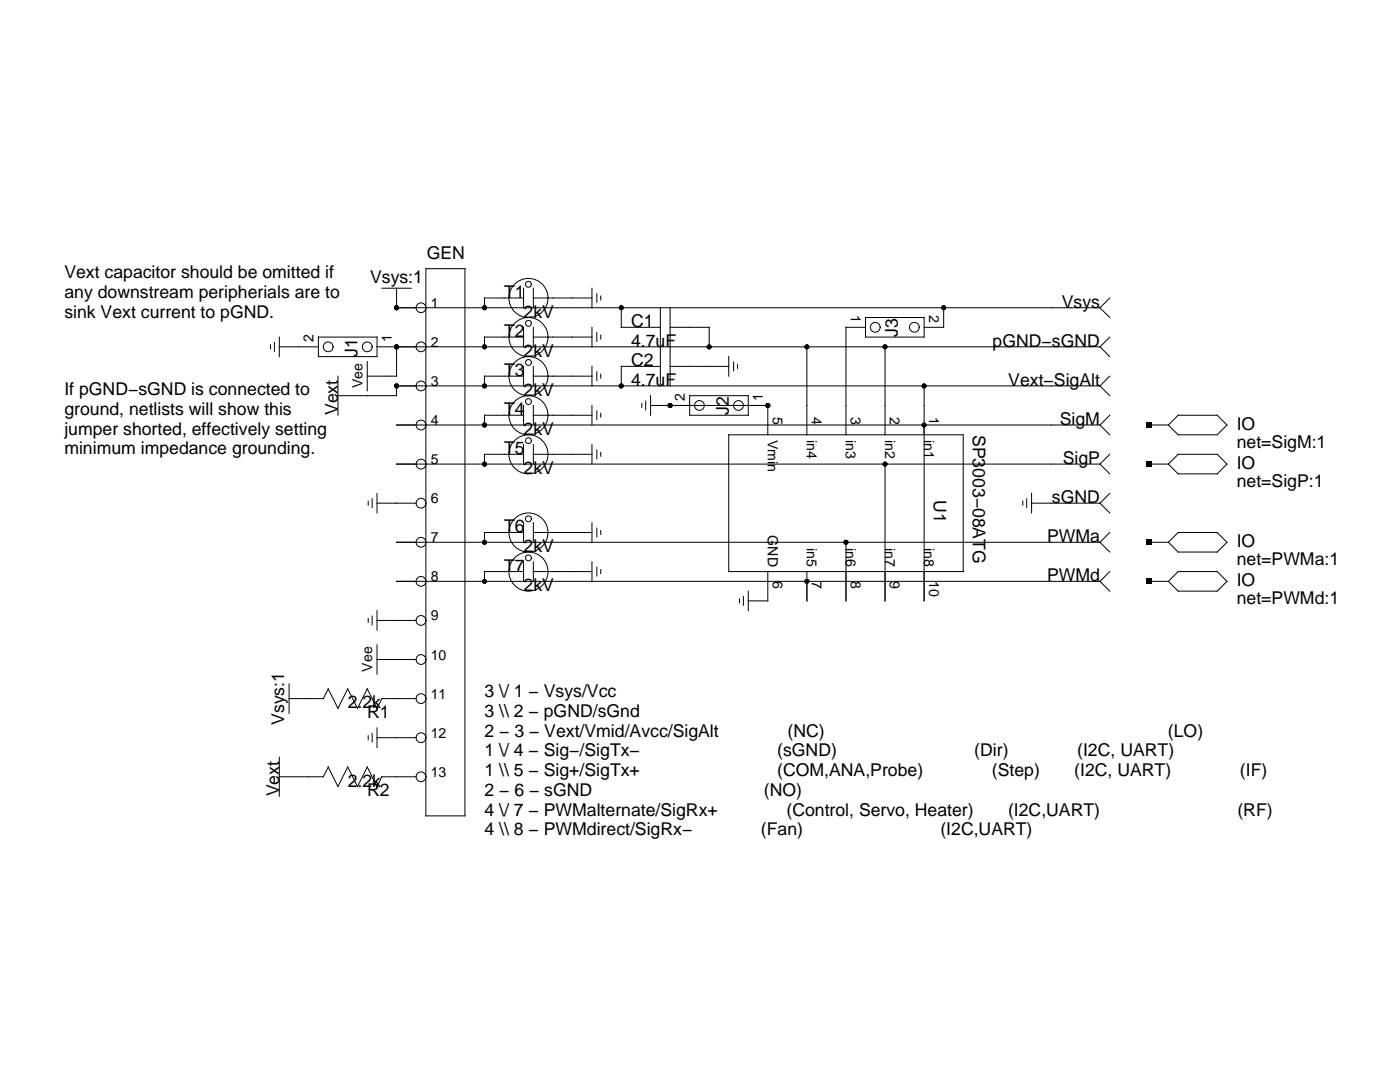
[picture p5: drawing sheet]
<svg xmlns="http://www.w3.org/2000/svg" width="279mm" height="216mm" viewBox="0 0 279 216" stroke-linecap="round" stroke-linejoin="round" font-family="sans-serif">
<g fill="none" stroke="#000" stroke-width=".2">
<path d="M76.2 57.5h5.9M79.1 57.5v3.9h140.4M85 53.6h7.8v109.2h-7.8zM104.5 59.5h-7.8v1.9M104.5 57.5v3.9M106.4 59.5h11.7M106.4 57.5v3.9M118.1 57.5v3.9M119.1 58.6v1.7M119.9 59.1v.7M221.5 59.5l-2 1.9M54 68.8v.8"/>
<path d="M54.8 68.3v1.8M55.7 69.2h7.8M55.7 67.3v3.9M63.5 67.3h11.7v3.9h-11.7zM67.4 75.1v7.8M73.3 72.1v5.9M75.2 69.2h144.3M79.1 69.2v5.9h-5.8M104.5 65.3v3.9M104.5 73.1v3.9M104.5 67.3h-7.8v1.9M104.5 75.1h-7.8v1.9"/>
<path d="M106.4 65.3v3.9M106.4 73.1v3.9M106.4 67.3h11.7M106.4 75.1h11.7M118.1 65.3v3.9M118.1 73.1v3.9M119.1 66.4v1.7M119.1 74.2v1.7M119.9 66.9v.7M119.9 74.7v.7M124 61.4v3.9h7.8M129.8 79v3.9"/>
<path d="M131.8 61.4v15.6M131.8 73.1h-7.8v3.9M133.7 65.3h7.8v3.9M133.7 61.4v15.6M133.7 73.1h11.7M137.6 79h11.7v3.9h-11.7zM145.4 71.2v3.9M146.4 72.2v1.8M147.2 72.7v.8M161 69.2v17.6M172.7 63.4h11.7v3.9h-11.7zM172.7 65.3h-3.9v21.5"/>
<path d="M176.6 69.2v17.6M184.4 77v42.9M188.3 61.4v3.9h-3.9M219.5 77h-140.4v2h-11.7M219.5 61.4l2 2M219.5 69.2l2 2M219.5 77l2 2M221.5 67.3l-2 1.9M221.5 75.1l-2 1.9M74.3 99.5v1.8M75.2 98.5v3.9M79.1 84.8h140.4"/>
<path d="M79.1 92.6h140.4M104.5 80.9v3.9M104.5 88.7v3.9M104.5 82.9h-7.8v1.9M104.5 90.7h-7.8v1.9M106.4 80.9v3.9M106.4 88.7v3.9M106.4 82.9h11.7M106.4 90.7h11.7M118.1 80.9v3.9M118.1 88.7v3.9M119.1 82v1.7"/>
<path d="M119.1 89.8v1.7M119.9 82.5v.7M119.9 90.3v.7M128.1 80.5v.8M128.9 80v1.8M129.8 80.9h23.4v5.9M145.4 86.8h46.8v27.3h-46.8zM176.6 92.6v27.3M204.9 99.5v1.8M205.9 98.5v3.9M219.5 84.8l2 2M219.5 92.6l2 2"/>
<path d="M221.5 82.9l-2 1.9M221.5 90.7l-2 1.9M221.5 98.5l-2 1.9M229.3 84.8h3.9M229.3 92.6h3.9M233.2 92.6l1.9-1.9h7.8l2 1.9-2 2h-7.8zM235.1 82.9h7.8l2 1.9-2 2h-7.8l-1.9-2zM73.5 100v.8M75.2 100.4h7.8M79.1 116h140.4M79.1 108.2h140.4M104.5 114.1h-7.8v1.9"/>
<path d="M104.5 104.3v3.9M104.5 112.1v3.9M104.5 106.3h-7.8v1.9M106.4 114.1h11.7M106.4 104.3v3.9M106.4 112.1v3.9M106.4 106.3h11.7M118.1 104.3v3.9M118.1 112.1v3.9M119.1 105.4v1.7M119.1 113.2v1.7M119.9 105.9v.7"/>
<path d="M119.9 113.7v.7M147.6 119.5v.8M148.4 119v1.8M149.3 118v3.9M153.2 114.1v5.8h-3.9M161 114.1v5.8M168.8 108.2v11.7M204.1 100v.8M205.9 100.4h13.6M219.5 108.2l2 2M219.5 116l2 2M219.5 100.4l2 2"/>
<path d="M221.5 106.3l-2 1.9M221.5 114.1l-2 1.9M229.3 116h3.9M229.3 108.2h3.9M235.1 114.1h7.8l2 1.9-2 2h-7.8l-1.9-2zM235.1 106.3h7.8l2 1.9-2 2h-7.8l-1.9-2zM57.7 139.4h6.9M57.7 136.5v5.8M64.5 139.4l1-2 1.9 3.9 2-3.9 1.9 3.9 2-3.9 1.9 3.9 1-1.9h6.8M73.5 123.4v.8M74.3 122.9v1.8M75.2 123.8h7.8"/>
<path d="M75.2 121.9v3.9M75.2 128.7v5.8M75.2 131.6h7.8M55.7 151.1v7.8M55.7 155h8.9M64.5 155l1-2 1.9 3.9 2-3.9 1.9 3.9 2-3.9 1.9 3.9 1-1.9h6.8M73.5 146.8v.8M74.3 146.3v1.8M75.2 145.2v3.9M75.2 147.2h7.8"/>
<circle cx="105.5" cy="59.5" r="3.9"/>
<circle cx="105.5" cy="56.7" r=".58"/>
<circle cx="65.5" cy="69.2" r=".97"/>
<circle cx="73.3" cy="69.2" r=".97"/>
<circle cx="84" cy="69.2" r=".98"/>
<circle cx="84" cy="61.4" r=".97"/>
<circle cx="84" cy="77" r=".97"/>
<circle cx="105.5" cy="75.1" r="3.9"/>
<circle cx="105.5" cy="67.3" r="3.9"/>
<circle cx="105.5" cy="64.5" r=".58"/>
<circle cx="105.5" cy="72.3" r=".58"/>
<circle cx="174.7" cy="65.3" r=".97"/>
<circle cx="182.5" cy="65.3" r=".97"/>
<circle cx="84" cy="92.6" r=".98"/>
<circle cx="84" cy="84.8" r=".98"/>
<circle cx="105.5" cy="90.7" r="3.9"/>
<circle cx="105.5" cy="82.9" r="3.9"/>
<circle cx="105.5" cy="87.9" r=".58"/>
<circle cx="105.5" cy="80.1" r=".58"/>
<circle cx="139.6" cy="80.9" r=".97"/>
<circle cx="147.4" cy="80.9" r=".97"/>
<circle cx="84" cy="100.4" r=".98"/>
<circle cx="84" cy="116" r=".98"/>
<circle cx="84" cy="108.2" r=".98"/>
<circle cx="105.5" cy="106.3" r="3.9"/>
<circle cx="105.5" cy="114.1" r="3.9"/>
<circle cx="105.5" cy="111.3" r=".58"/>
<circle cx="105.5" cy="103.5" r=".58"/>
<circle cx="84" cy="139.4" r=".98"/>
<circle cx="84" cy="131.6" r=".97"/>
<circle cx="84" cy="123.8" r=".97"/>
<circle cx="84" cy="155" r=".98"/>
<circle cx="84" cy="147.2" r=".97"/>
</g>
<g fill="#000">
<path d="M228.7 92h1.2v1.2h-1.2zM228.7 84.2h1.2v1.2h-1.2zM228.7 115.4h1.2v1.2h-1.2zM228.7 107.6h1.2v1.2h-1.2z"/>
<circle cx="79.1" cy="61.4" r=".49"/>
<circle cx="79.1" cy="77" r=".49"/>
<circle cx="79.1" cy="69.2" r=".49"/>
<circle cx="96.7" cy="61.4" r=".49"/>
<circle cx="96.7" cy="77" r=".49"/>
<circle cx="96.7" cy="69.2" r=".49"/>
<circle cx="124" cy="61.4" r=".49"/>
<circle cx="124" cy="77" r=".49"/>
<circle cx="141.5" cy="69.2" r=".49"/>
<circle cx="161" cy="69.2" r=".49"/>
<circle cx="176.6" cy="69.2" r=".49"/>
<circle cx="184.4" cy="77" r=".49"/>
<circle cx="188.3" cy="61.4" r=".49"/>
<circle cx="96.7" cy="92.6" r=".49"/>
<circle cx="96.7" cy="84.8" r=".49"/>
<circle cx="133.7" cy="80.9" r=".49"/>
<circle cx="153.2" cy="80.9" r=".49"/>
<circle cx="176.6" cy="92.6" r=".49"/>
<circle cx="184.4" cy="84.8" r=".49"/>
<circle cx="96.7" cy="108.2" r=".49"/>
<circle cx="96.7" cy="116" r=".49"/>
<circle cx="161" cy="116" r=".49"/>
<circle cx="168.8" cy="108.2" r=".49"/>
</g>
<g font-size="3.5">
<text x="85.2" y="51.7">GEN</text>
<text x="12.9" y="55.5">Vext capacitor should be omitted if</text>
<text x="12.9" y="59.4">any downstream peripherials are to</text>
<text x="73.9" y="56.5">Vsys:1</text>
<text x="100.6" y="59.5">T1</text>
<text x="12.9" y="63.4">sink Vext current to pGND.</text>
<text x="104.5" y="63.4">2kV</text>
<text x="125.9" y="65.3">C1</text>
<text x="211.9" y="61.4">Vsys</text>
<text x="71.3" y="71.2" transform="rotate(-90 71.3 71.2)">J1</text>
<text x="100.6" y="67.3">T2</text>
<text x="104.5" y="71.2">2kV</text>
<text x="125.9" y="69.2">4.7uF</text>
<text x="179.2" y="67.3" transform="rotate(-90 179.2 67.3)">J3</text>
<text x="198.1" y="69.2">pGND−sGND</text>
<text x="100.6" y="75.1">T3</text>
<text x="125.9" y="73.1">C2</text>
<text x="125.9" y="77">4.7uF</text>
<text x="201.2" y="77">Vext−SigAlt</text>
<text x="12.9" y="78.8">If pGND−sGND is connected to</text>
<text x="12.9" y="82.8">ground, netlists will show this</text>
<text x="67.4" y="82.9" transform="rotate(-90 67.4 82.9)">Vext</text>
<text x="100.6" y="82.9">T4</text>
<text x="104.5" y="79">2kV</text>
<text x="145.4" y="82.9" transform="rotate(-90 145.4 82.9)">J2</text>
<text x="12.9" y="86.7">jumper shorted, effectively setting</text>
<text x="104.5" y="86.8">2kV</text>
<text x="194.2" y="86.8" transform="rotate(90 194.2 86.8)">SP3003−08ATG</text>
<text x="211.5" y="84.8">SigM</text>
<text x="246.8" y="89.4">net=SigM:1</text>
<text x="246.8" y="85.7">IO</text>
<text x="12.9" y="90.7">minimum impedance grounding.</text>
<text x="100.6" y="90.7">T5</text>
<text x="104.5" y="94.6">2kV</text>
<text x="212.1" y="92.6">SigP</text>
<text x="246.8" y="93.5">IO</text>
<text x="186.4" y="99.8" transform="rotate(90 186.4 99.8)">U1</text>
<text x="209.9" y="100.4">sGND</text>
<text x="246.8" y="97.2">net=SigP:1</text>
<text x="100.6" y="106.3">T6</text>
<text x="104.5" y="110.2">2kV</text>
<text x="209" y="108.2">PWMa</text>
<text x="246.8" y="112.7">net=PWMa:1</text>
<text x="246.8" y="109.1">IO</text>
<text x="100.6" y="114.1">T7</text>
<text x="104.5" y="118">2kV</text>
<text x="209" y="116">PWMd</text>
<text x="246.8" y="116.9">IO</text>
<text x="246.8" y="120.5">net=PWMd:1</text>
<text x="69.4" y="141.3">2.2k</text>
<text x="73.3" y="143.3">R1</text>
<text x="96.7" y="139.1">3 \/ 1 − Vsys/Vcc</text>
<text x="96.7" y="143">3 \\ 2 − pGND/sGnd</text>
<text x="56.7" y="144.7" transform="rotate(-90 56.7 144.7)">Vsys:1</text>
<text x="96.7" y="147">2 − 3 − Vext/Vmid/Avcc/SigAlt</text>
<text x="157.2" y="147">(NC)</text>
<text x="233.1" y="147">(LO)</text>
<text x="96.7" y="150.9">1 \/ 4 − Sig−/SigTx−</text>
<text x="96.7" y="154.9">1 \\ 5 − Sig+/SigTx+</text>
<text x="155.1" y="150.9">(sGND)</text>
<text x="155.1" y="154.9">(COM,ANA,Probe)</text>
<text x="194.4" y="150.9">(Dir)</text>
<text x="198" y="154.9">(Step)</text>
<text x="214.4" y="154.9">(I2C, UART)</text>
<text x="215" y="150.9">(I2C, UART)</text>
<text x="247.5" y="154.9">(IF)</text>
<text x="55.7" y="158.9" transform="rotate(-90 55.7 158.9)">Vext</text>
<text x="69.4" y="156.9">2.2k</text>
<text x="73.3" y="158.9">R2</text>
<text x="96.7" y="158.8">2 − 6 − sGND</text>
<text x="152.5" y="158.8">(NO)</text>
<text x="96.7" y="162.8">4 \/ 7 − PWMalternate/SigRx+</text>
<text x="96.7" y="166.7">4 \\ 8 − PWMdirect/SigRx−</text>
<text x="151.9" y="166.7">(Fan)</text>
<text x="157" y="162.8">(Control, Servo, Heater)</text>
<text x="187.7" y="166.7">(I2C,UART)</text>
<text x="201.2" y="162.8">(I2C,UART)</text>
<text x="247" y="162.8">(RF)</text>
</g>
<g font-size="2.8">
<text x="86" y="61.4">1</text>
<text x="169.8" y="62.8" transform="rotate(90 169.8 62.8)">1</text>
<text x="185.4" y="62.8" transform="rotate(90 185.4 62.8)">2</text>
<text x="62.6" y="68.2" transform="rotate(-90 62.6 68.2)">2</text>
<text x="78.2" y="68.2" transform="rotate(-90 78.2 68.2)">1</text>
<text x="86" y="69.2">2</text>
<text x="72.3" y="77.5" transform="rotate(-90 72.3 77.5)">Vee</text>
<text x="86" y="77">3</text>
<text x="136.7" y="79.9" transform="rotate(-90 136.7 79.9)">2</text>
<text x="152.3" y="79.9" transform="rotate(-90 152.3 79.9)">1</text>
<text x="154.2" y="83.2" transform="rotate(90 154.2 83.2)">5</text>
<text x="162" y="83.2" transform="rotate(90 162 83.2)">4</text>
<text x="169.8" y="83.2" transform="rotate(90 169.8 83.2)">3</text>
<text x="177.6" y="83.2" transform="rotate(90 177.6 83.2)">2</text>
<text x="185.4" y="83.2" transform="rotate(90 185.4 83.2)">1</text>
<text x="86" y="84.8">4</text>
<text x="153.2" y="87.7" transform="rotate(90 153.2 87.7)">Vmin</text>
<text x="161" y="87.7" transform="rotate(90 161 87.7)">in4</text>
<text x="168.8" y="87.7" transform="rotate(90 168.8 87.7)">in3</text>
<text x="176.6" y="87.7" transform="rotate(90 176.6 87.7)">in2</text>
<text x="184.4" y="87.7" transform="rotate(90 184.4 87.7)">in1</text>
<text x="86" y="92.6">5</text>
<text x="86" y="100.4">6</text>
<text x="153.2" y="106.8" transform="rotate(90 153.2 106.8)">GND</text>
<text x="86" y="108.2">7</text>
<text x="161" y="109.3" transform="rotate(90 161 109.3)">in5</text>
<text x="168.8" y="109.3" transform="rotate(90 168.8 109.3)">in6</text>
<text x="176.6" y="109.3" transform="rotate(90 176.6 109.3)">in7</text>
<text x="184.4" y="109.3" transform="rotate(90 184.4 109.3)">in8</text>
<text x="86" y="116">8</text>
<text x="154.2" y="116" transform="rotate(90 154.2 116)">6</text>
<text x="162" y="116" transform="rotate(90 162 116)">7</text>
<text x="169.8" y="116" transform="rotate(90 169.8 116)">8</text>
<text x="177.6" y="116" transform="rotate(90 177.6 116)">9</text>
<text x="185.4" y="116" transform="rotate(90 185.4 116)">10</text>
<text x="86" y="123.8">9</text>
<text x="86" y="131.6">10</text>
<text x="74.3" y="134" transform="rotate(-90 74.3 134)">Vee</text>
<text x="86" y="139.4">11</text>
<text x="86" y="147.2">12</text>
<text x="86" y="155">13</text>
</g>
</svg>
